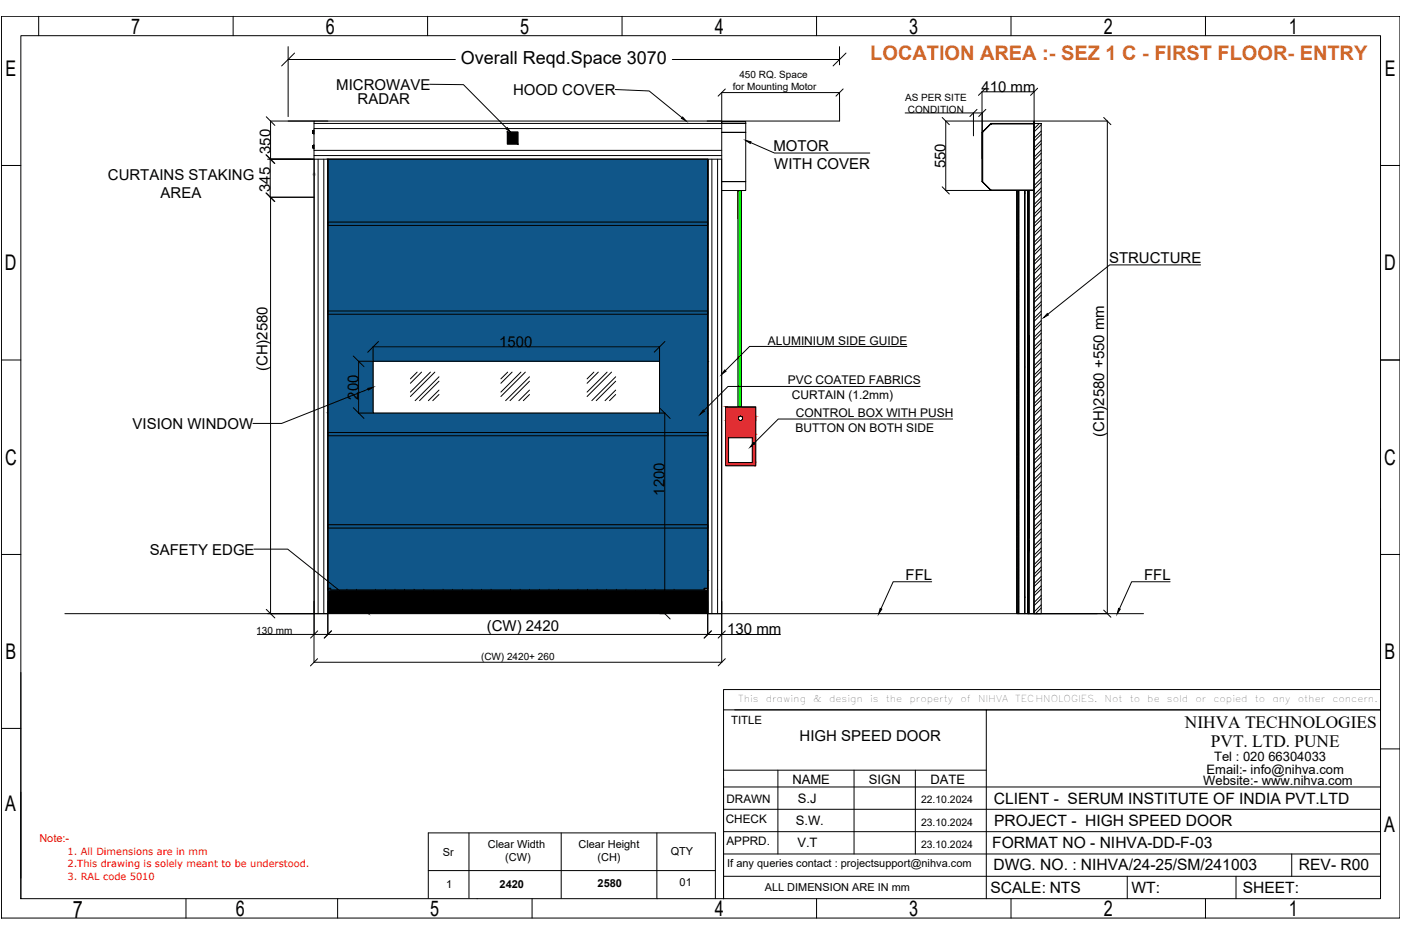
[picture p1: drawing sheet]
<svg xmlns="http://www.w3.org/2000/svg" width="914mm" height="610mm" viewBox="0 0 914 610" stroke-linecap="round" stroke-linejoin="round" font-family="sans-serif">
<!-- layer: 0 -->
<g fill="#000" stroke="#000" stroke-width=".65">
<path d="M446 76l2 3-3-2zM331 83l2 3-3-2zM684 205v1l-3 1zM240 253h4l-4 2zM473 241l1 1-3 2zM459 268h1l-3 2zM492 289l1 1-3 2zM214 384h2zM214 385h2zM216 384v1zM216 385h6zM238 398l2 3-3-2z"/>
<path d="M574 397l2 1-2 3zM730 397l1 1-2 3z"/>
<path d="M331 86l7 8v-8zM331 86l7 8h-7z"/>
<path d="M214 384v1zM214 384v1z"/>
<path d="M214 385h2zM214 385h2z"/>
<path d="M214 385l248 15v-15zM214 385l248 15h-248z"/>
</g>
<g fill="#cd2027" stroke="#cd2027" stroke-width=".65">
<path d="M474 266l19 6v-6zM474 266l19 6h-19z"/>
<path d="M483 272h10zM483 272h10z"/>
<path d="M474 272h9zM474 272h9z"/>
<path d="M483 272h10zM483 272h10z"/>
<path d="M474 272h9zM474 272h9z"/>
<path d="M484 272h9zM484 272h9z"/>
<path d="M474 272h9zM474 272h9z"/>
<path d="M484 272h9zM484 272h9z"/>
<path d="M474 272h9zM474 272h8z"/>
<path d="M484 272h9zM484 272h9z"/>
<path d="M474 272h8zM474 272h8z"/>
<path d="M484 272h9zM484 272h9z"/>
<path d="M474 272h8zM474 272h8z"/>
<path d="M485 272l8 1zM485 272l8 1z"/>
<path d="M474 272h8zM474 272l8 1z"/>
<path d="M485 273h8zM485 273h8z"/>
<path d="M474 273h8zM474 273h8z"/>
<path d="M485 273h8zM485 273h8z"/>
<path d="M474 273h8zM474 273h8z"/>
<path d="M485 273h8zM485 273h8z"/>
<path d="M474 273h8zM474 273h8z"/>
<path d="M485 273l8 1zM485 273l8 1z"/>
<path d="M474 273l8 1zM474 273l8 1z"/>
<path d="M485 274h8zM485 274h8zM485 274h8zM485 274h8z"/>
<path d="M474 274h8zM474 274h8z"/>
<path d="M485 274h8zM485 274h8z"/>
<path d="M474 274h8zM474 274h8z"/>
<path d="M484 274h9zM484 274h9z"/>
<path d="M474 274h9zM474 274h9z"/>
<path d="M484 274h9zM484 274h9z"/>
<path d="M474 274h9zM474 274h9z"/>
<path d="M484 274l9 1zM484 275h9z"/>
<path d="M474 274l9 1zM474 274l9 1z"/>
<path d="M484 275h9zM483 275h10z"/>
<path d="M474 275h9zM474 275h9z"/>
<path d="M474 275l19 8v-8zM474 275l19 8h-19z"/>
<path d="M474 283l19 3v-3zM474 283l19 3h-19z"/>
<path d="M491 286l2 16v-16zM491 286l2 16h-2z"/>
<path d="M474 286l2 16v-16zM474 286l2 16h-2z"/>
<path d="M474 302l19 2v-2zM474 302l19 2h-19z"/>
</g>
<path d="M482 124l2 142v-142zM482 124l2 142h-2z" fill="#0f0" stroke="#0f0" stroke-width=".65"/>
<g fill="#105689" stroke="#105689" stroke-width=".65">
<path d="M214 104l248 132v-132zM214 104l248 132h-248z"/>
<path d="M430 236l32 34v-34zM430 236l32 34h-32z"/>
<path d="M214 236l30 34v-34zM214 236l30 34h-30z"/>
<path d="M214 270l248 102v-102zM214 270l248 102h-248z"/>
<path d="M214 372l248 12v-12zM214 372l248 12h-248z"/>
<path d="M214 384h246zM214 384h246z"/>
<path d="M214 384h246zM214 384h246z"/>
<path d="M214 384l246 1v-1zM214 384l246 1h-246z"/>
<path d="M214 385h246zM214 385h246z"/>
</g>
<g fill="none" stroke="#000" stroke-width=".65">
<path d="M1 11h913v588h-913zM25 11v12M152 11v12M279 11v12M406 11v12M533 11v12M660 11v12M787 11v12M14 23h887v564h-887zM188 30v46M188 39h109M192 35l-8 8"/>
<path d="M439 39h109M548 30v12M552 35l-8 8M280 55h22l29 29M402 58l22 1 21 18M473 58l-4 5M550 58l-4 5M643 58l-4 4M677 58l-4 4M174 76l5 6M188 79h26M462 79h86"/>
<path d="M615 77l5 4M638 71l-5 5M643 71l-4 5M720 77l5 4M331 86h7v8h-7zM675 81h5v320h-5zM678 81l-3 3M680 86l-5 4M680 92l-5 4M680 98l-5 5M680 81l-5 5M680 88l-5 4"/>
<path d="M680 94l-5 4M680 100l-5 5M1 108h13M174 101l5 6M214 104h248v281h-248zM680 104l-5 5M680 110l-5 5M680 116l-5 5M680 106l-5 5M680 112l-5 5M680 119l-5 4M901 108h13"/>
<path d="M174 126l5 6M482 124h2v142h-2zM615 122l5 5M680 123l-5 4M680 129l-5 4M680 135l-5 5M680 125l-5 4M680 131l-5 4M680 137l-5 5M214 145h248v2h-248zM680 141l-5 5M680 147l-5 5"/>
<path d="M680 154l-5 4M680 160l-5 4M680 143l-5 5M680 149l-5 5M680 156l-5 4M680 166l-5 5M680 172l-5 5M680 178l-5 5M680 162l-5 4M680 168l-5 5M680 174l-5 5M784 173h-60l-40 32"/>
<path d="M680 184l-5 5M680 191l-5 4M680 197l-5 4M680 180l-5 5M680 187l-5 4M680 193l-5 4M680 199l-5 5M214 203h248v2h-248zM680 203l-5 5M680 209l-5 5M680 215l-5 5M680 205l-5 5"/>
<path d="M680 211l-5 5M680 217l-5 5M1 235h13M231 232l7 7M244 236h186v34h-186zM247 223l-7 7M434 223l-7 7M592 226h-103l-16 16M680 222l-5 4M680 228l-5 4M680 234l-5 5M680 224l-5 4"/>
<path d="M680 230l-5 4M680 236l-5 5M901 235h13M240 254l-56 22h-19M272 243l-4 4M275 243l-7 7M281 243l-13 13M284 243l-16 16M287 246l-16 16M287 255l-7 7M287 249l-13 13M287 257l-5 5"/>
<path d="M331 243l-4 4M334 243l-7 7M340 243l-13 13M343 243l-16 16M346 246l-16 16M346 255l-7 7M346 249l-13 13M346 257l-4 5M388 243l-5 4M390 243l-7 7M396 243l-13 13M399 243l-16 16"/>
<path d="M402 246l-16 16M402 255l-7 7M402 249l-13 13M402 257l-4 5M601 252h-126l-16 16M680 240l-5 5M680 246l-5 5M680 252l-5 5M680 259l-5 4M680 242l-5 5M680 248l-5 5M680 255l-5 4"/>
<path d="M231 266l7 7M430 266l7 7M474 266h19v38h-19zM622 273h-114l-16 16M680 265l-5 4M680 271l-5 5M680 277l-5 5M680 261l-5 4M680 267l-5 5M680 273l-5 5M680 279l-5 5M214 282h248v2h-248z"/>
<path d="M476 286h15v16h-15zM680 283l-5 5M680 290l-5 4M680 296l-5 4M680 286l-5 4M680 292l-5 4M680 298l-5 4M680 302l-5 5M680 308l-5 5M680 314l-5 5M680 304l-5 5M680 310l-5 5"/>
<path d="M680 316l-5 5M680 321l-5 4M680 327l-5 4M680 333l-5 4M680 339l-5 5M680 323l-5 4M680 329l-5 4M680 335l-5 5M901 332v118M166 358h22l50 40M214 342h248v3h-248zM680 345l-5 5"/>
<path d="M680 351l-5 5M680 358l-5 4M680 341l-5 5M680 347l-5 5M680 354l-5 4M680 360l-5 4M1 362h13M462 372v12h-2v1M608 380h-25l-8 17M680 364l-5 4M680 370l-5 5M680 376l-5 5"/>
<path d="M680 366l-5 4M680 372l-5 5M680 378l-5 5M764 380h-25l-8 17M901 362h13M174 398l5 5M214 384h2v1h244M215 384l-1 1M220 385h.1M226 385h.1M233 385h.1M245 385h.1"/>
<path d="M251 385h.1M258 385h.1M264 385h.1M270 385h.1M277 385h.1M289 385h.1M295 385h.1M302 385h.1M308 385h.1M314 385h.1M321 385h.1M333 385h.1"/>
<path d="M339 385h.1M346 385h.1M352 385h.1M358 385h.1M365 385h.1M377 385h.1M383 385h.1M390 385h.1M396 385h.1M402 385h.1M409 385h.1M421 385h.1"/>
<path d="M427 385h.1M430 397l7 7M434 385h.1M440 385h.1M460 385h.1M460 384h.1M680 382l-5 5M680 389l-5 4M680 395l-5 4M680 384l-5 5M680 391l-5 4M680 397l-4 4"/>
<path d="M720 398l5 5M42 401h704M207 412l-4 4M216 412l-4 4M464 412l-4 4M473 412l-4 4M14 439v148M207 430l-4 5M473 430l-4 5M472 450h429v13h-429zM1 475h13M472 463v124"/>
<path d="M480 463h164M901 463h-257v124M901 489h13M472 514h429M472 503h172M508 503v54M557 503v54M597 503v54M472 528h429M306 544v42M366 544v42M429 544v42"/>
<path d="M472 557h429M472 543h429M843 557v15M280 568h187M472 572h429M736 572v15M807 572v15M121 587v12M220 587v12M280 586v-42h187v43M311 587h.1M347 587v12"/>
<path d="M429 587h.1M533 587v12M660 587v12M787 587v12"/>
<circle cx="483" cy="273" r="1.5"/>
</g>
<!-- layer: PDF_Geometry -->
<path d="M204 114h2M204 113l2 2M205 113v2M206 113l-2 2" fill="none" stroke="#c0c0c0" stroke-width=".65"/>
<!-- layer: PDF_Text -->
<g fill="none" stroke="#000" stroke-width=".65">
<path d="M641 60v43M641 60h34M675 60v42M205 79h-28v25M548 79v-19h-77v19M591 74h50M635 74v15M641 74v12M675 79h-58v45h30M675 79h48v322h-48M490 93l15 7h63M175 104h30"/>
<path d="M176 104v25h29M177 129v272h28M243 236h-9v34h9M244 236v-10h186v10M431 270h3M434 270v131M205 392v40M214 392v22M462 392v22h47M471 392v40M168 414h46M214 401v13"/>
<path d="M214 414h248M431 401h3M205 432h266"/>
</g>
<!-- layer: PDF_Geometry -->
<g fill="none" stroke="#000" stroke-width=".65">
<path d="M675 79v322h-4v-277v277h-2v-11M204 86v1zM204 96h.1M204 86h1v1h-1zM204 85l1 1M204 95v1l1-1M204 85v1zM205 87h-1M205 96l-1 1v-1h1l-1 1M205 95v1M205 85h.1M205 87h.1"/>
<path d="M205 95v2M205 85v2M205 81v3M471 81h16v5h-16h16v32h-16zM471 80l16 1zM471 98h-266v4h266M471 84h-266v14M487 80v-1h-16v1v-1h-266v2h266M641 86h.1M641 86l6-5h28v43h-28l-6-5zM641 86v32M641 86v33"/>
<path d="M647 81l-6 5zM647 81h28M647 81h.1M675 81h-28M675 80v-1v1M675 81h.1M205 102v299h3v-297M211 104v297h3v-297M214 104v297M462 104v297M465 104v297h3M468 104v297h3v-297h-266v297"/>
<path d="M471 118h16M487 119v5h-16v277M641 118l6 6-6-5M647 124h28M664 124h.1M664 125v276M665 124v277M669 126v114zM669 126v264M669 126h.1M669 124v2M671 124v277"/>
<path d="M672 124v95M675 124v277M669 240h.1M669 240v150v-150M672 337h.1M672 352v-228v227v-14l-1 15 1 8v-8v8h-1h1M672 360v41M672 360v41v-41M462 385v16h3M462 384h-2v1M669 390v11M669 390v11l-5-1"/>
<path d="M175 401h31M208 401h3"/>
</g>
<path d="M647 81h28v43h-28l-6-5v-33z" fill="none" stroke="#808080" stroke-width=".65"/>
<!-- layer: PDF_Text -->
<path d="M487 92l3 1v1z" fill="#000" stroke="#000" stroke-width=".65"/>
<text font-size="15.6" x="47" y="599">7</text>
<g font-size="14.1">
<text x="86" y="22">7</text>
<text x="213" y="22">6</text>
<text x="339" y="22">5</text>
<text x="467" y="22">4</text>
<text x="593" y="22">3</text>
<text x="720" y="22">2</text>
<text x="841" y="22">1</text>
<text x="4" y="50">E</text>
<text x="904" y="50">E</text>
<text x="3" y="177">D</text>
<text x="903" y="177">D</text>
<text x="3" y="304">C</text>
<text x="903" y="304">C</text>
<text x="4" y="430">B</text>
<text x="904" y="430">B</text>
<text x="3" y="529">A</text>
<text x="903" y="543">A</text>
<text x="154" y="598">6</text>
<text x="281" y="598">5</text>
<text x="467" y="598">4</text>
<text x="593" y="598">3</text>
<text x="720" y="598">2</text>
<text x="841" y="598">1</text>
</g>
<text font-size="13" fill="#cd6928" x="568" y="39">LOCATION AREA :- SEZ 1 C - FIRST FLOOR- ENTRY</text>
<text font-size="11.7" x="301" y="42">Overall Reqd.Space 3070</text>
<g font-size="11.3">
<text x="773" y="475">NIHVA TECHNOLOGIES</text>
<text x="790" y="488">PVT. LTD. PUNE</text>
</g>
<g font-size="10.2">
<text x="649" y="525">CLIENT - SERUM INSTITUTE OF INDIA PVT.LTD</text>
<text x="649" y="539">PROJECT - HIGH SPEED DOOR</text>
<text x="648" y="554">FORMAT NO - NIHVA-DD-F-03</text>
<text x="648" y="568">DWG. NO. : NIHVA/24-25/SM/241003</text>
<text x="848" y="568">REV- R00</text>
<text x="647" y="583">SCALE: NTS</text>
<text x="739" y="583">WT:</text>
<text x="811" y="583">SHEET:</text>
</g>
<g font-size="9.8">
<text x="220" y="59">MICROWAVE</text>
<text x="641" y="60">410 mm</text>
<text x="335" y="62">HOOD COVER</text>
<text x="233" y="68">RADAR</text>
<text x="176" y="101" transform="rotate(-90 176 101)">350</text>
<text x="505" y="99">MOTOR</text>
<text x="505" y="110">WITH COVER</text>
<text x="617" y="110" transform="rotate(-90 617 110)">550</text>
<text x="70" y="117">CURTAINS STAKING</text>
<text x="176" y="125" transform="rotate(-90 176 125)">345</text>
<text x="105" y="129">AREA</text>
<text x="724" y="172">STRUCTURE</text>
<text x="326" y="226">1500</text>
<text x="175" y="242" transform="rotate(-90 175 242)">(CH)2580</text>
<text x="234" y="261" transform="rotate(-90 234 261)">200</text>
<text x="87" y="280">VISION WINDOW</text>
<text x="721" y="285" transform="rotate(-90 721 285)">(CH)2580 +550 mm</text>
<text x="434" y="323" transform="rotate(-90 434 323)">1200</text>
<text x="98" y="362">SAFETY EDGE</text>
<text x="591" y="378">FFL</text>
<text x="747" y="378">FFL</text>
<text x="318" y="412">(CW) 2420</text>
<text x="475" y="414">130 mm</text>
<text x="522" y="483">HIGH SPEED DOOR</text>
</g>
<g font-size="8.5">
<text x="792" y="496">Tel : 020 66304033</text>
<text x="787" y="505">Email:- info@nihva.com</text>
<text x="517" y="511">NAME</text>
<text x="567" y="511">SIGN</text>
<text x="607" y="511">DATE</text>
<text x="785" y="513">Website:- www.nihva.com</text>
<text x="521" y="524">S.J</text>
<text x="519" y="539">S.W.</text>
<text x="520" y="553">V.T</text>
</g>
<g font-size="7.8">
<text x="501" y="225">ALUMINIUM SIDE GUIDE</text>
<text x="514" y="251">PVC COATED FABRICS</text>
<text x="517" y="260">CURTAIN (1.2mm)</text>
<text x="519" y="272">CONTROL BOX WITH PUSH</text>
<text x="519" y="282">BUTTON ON BOTH SIDE</text>
</g>
<g font-size="7.6">
<text x="474" y="524">DRAWN</text>
<text x="474" y="537">CHECK</text>
<text x="474" y="551">APPRD.</text>
</g>
<text font-size="7.4" x="477" y="473">TITLE</text>
<text font-size="7.2" fill="#f00" x="26" y="550">Note:-</text>
<g font-size="7.2">
<text x="318" y="553">Clear Width</text>
<text x="378" y="553">Clear Height</text>
<text x="289" y="558">Sr</text>
<text x="330" y="562">(CW)</text>
<text x="390" y="562">(CH)</text>
<text x="438" y="558">QTY</text>
<text x="475" y="566">If any queries contact : projectsupport@nihva.com</text>
<text x="291" y="580">1</text>
<text x="326" y="580">2420</text>
<text x="390" y="579">2580</text>
<text x="444" y="578">01</text>
</g>
<text font-size="7.1" x="499" y="582">ALL DIMENSION ARE IN mm</text>
<g font-size="6.8">
<text x="601" y="524">22.10.2024</text>
<text x="601" y="539">23.10.2024</text>
<text x="601" y="553">23.10.2024</text>
</g>
<g font-size="6.5">
<text x="483" y="51">450 RQ. Space</text>
<text x="478" y="59">for Mounting Motor</text>
<text x="591" y="66">AS PER SITE</text>
<text x="593" y="74">CONDITION</text>
<text x="167" y="414">130 mm</text>
<text x="314" y="431">(CW) 2420+ 260</text>
</g>
<g font-size="6.4" fill="#f00">
<text x="44" y="558">1. All Dimensions are in mm</text>
<text x="44" y="566">2.This drawing is solely meant to be understood.</text>
<text x="44" y="575">3. RAL code 5010</text>
</g>
<g font-size="6.2">
<text x="482" y="458">This</text>
<text x="500" y="458">drawing</text>
<text x="531" y="458">&amp;</text>
<text x="541" y="458">design</text>
<text x="568" y="458">is</text>
<text x="578" y="458">the</text>
<text x="594" y="458">property</text>
<text x="627" y="458">of</text>
<text x="638" y="458">NIHVA</text>
<text x="663" y="458">TECHNOLOGIES.</text>
<text x="721" y="458">Not</text>
<text x="737" y="458">to</text>
<text x="749" y="458">be</text>
<text x="762" y="458">sold</text>
<text x="780" y="458">or</text>
<text x="792" y="458">copied</text>
<text x="819" y="458">to</text>
<text x="830" y="458">any</text>
<text x="847" y="458">other</text>
<text x="870" y="458">concern.</text>
</g>
</svg>
